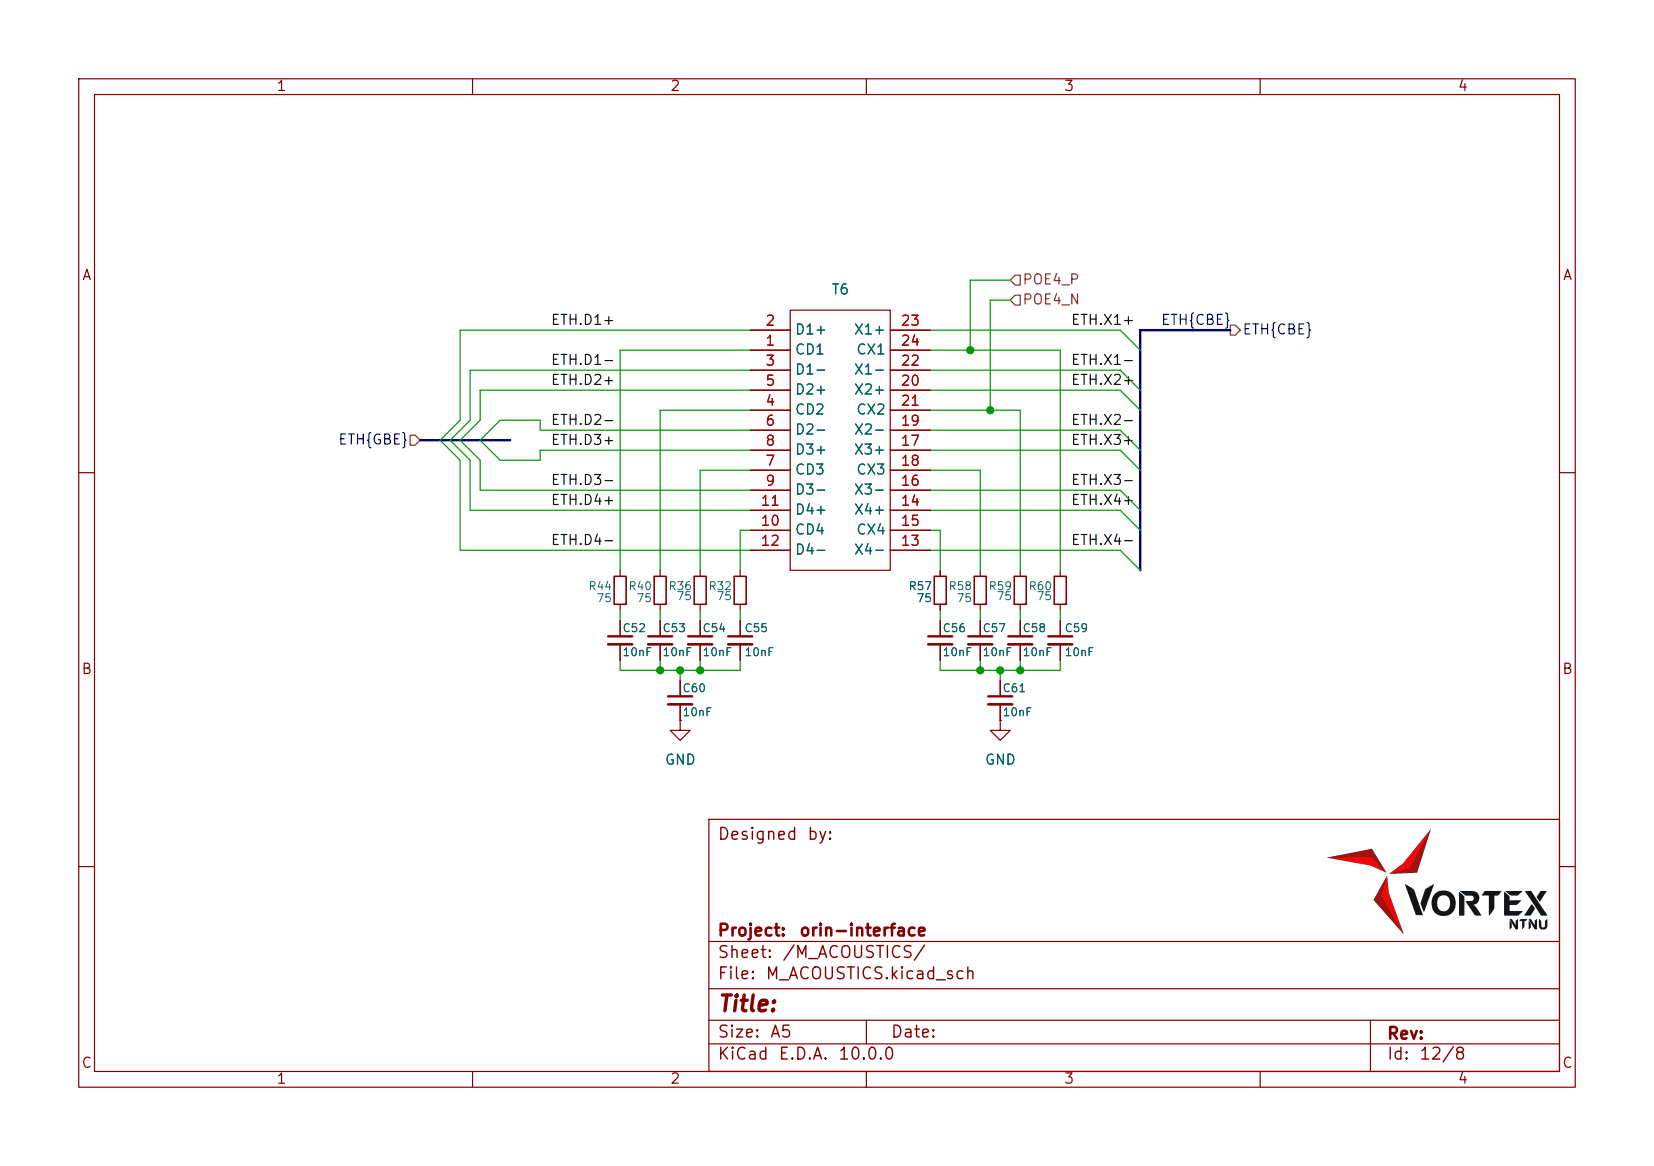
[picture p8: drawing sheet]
(kicad_sch
 (version 20260306)
 (generator "eeschema")
 (generator_version "10.0")
 (paper "A5")
 (lib_symbols
  (symbol "749022310:749022310" (exclude_from_sim no) (in_bom yes) (on_board yes)
   (in_pos_files yes)
   (duplicate_pin_numbers_are_jumpers no)
   (property "Reference" "T" (at 0 5.08 0) (show_name no) (do_not_autoplace no) (effects (font (size 1.27 1.27))))
   (property "Value" "749022310" (at 12.7 22.86 0) (show_name no) (do_not_autoplace no) (hide yes) (effects (font (size 1.27 1.27)) (justify left)))
   (property "Footprint" "Transformer_SMD_Wurth:T_Wurth_WE-LANAQ_749022310" (at 12.7 20.32 0) (show_name no) (do_not_autoplace no) (hide yes) (effects (font (size 1.27 1.27)) (justify left)))
   (property "Datasheet" "https://www.we-online.com/catalog/datasheet/749022310.pdf?ki" (at 12.7 17.78 0) (show_name no) (do_not_autoplace no) (hide yes) (effects (font (size 1.27 1.27)) (justify left)))
   (property "Description" "WE-LAN AQ Transformer" (at 0 0 0) (show_name no) (do_not_autoplace no) (hide yes) (effects (font (size 1.27 1.27))))
   (property "Manufacturer" "Wurth Elektronik" (at 12.7 15.24 0) (show_name no) (do_not_autoplace no) (hide yes) (effects (font (size 1.27 1.27)) (justify left)))
   (property "Manufacturer URL" "https://www.we-online.com" (at 12.7 12.7 0) (show_name no) (do_not_autoplace no) (hide yes) (effects (font (size 1.27 1.27)) (justify left)))
   (property "Created Date" "20250826" (at 12.7 10.16 0) (show_name no) (do_not_autoplace no) (hide yes) (effects (font (size 1.27 1.27)) (justify left)))
   (property "Series" "WE-LANAQ" (at 12.7 7.62 0) (show_name no) (do_not_autoplace no) (hide yes) (effects (font (size 1.27 1.27)) (justify left)))
   (property "Part Number" "749022310" (at 12.7 5.08 0) (show_name no) (do_not_autoplace no) (hide yes) (effects (font (size 1.27 1.27)) (justify left)))
   (property "Mounting Technology" "SMT" (at 12.7 2.54 0) (show_name no) (do_not_autoplace no) (hide yes) (effects (font (size 1.27 1.27)) (justify left)))
   (property "Data rate" "1000 Base-T" (at 12.7 0 0) (show_name no) (do_not_autoplace no) (hide yes) (effects (font (size 1.27 1.27)) (justify left)))
   (property "Ports" "1" (at 12.7 -2.54 0) (show_name no) (do_not_autoplace no) (hide yes) (effects (font (size 1.27 1.27)) (justify left)))
   (property "PoE" "PoE+ (up to 720 mA)" (at 12.7 -5.08 0) (show_name no) (do_not_autoplace no) (hide yes) (effects (font (size 1.27 1.27)) (justify left)))
   (property "Improved CMRR" "No" (at 12.7 -7.62 0) (show_name no) (do_not_autoplace no) (hide yes) (effects (font (size 1.27 1.27)) (justify left)))
   (property "Operating Temperature" "-40 °C up to +85 °C" (at 12.7 -10.16 0) (show_name no) (do_not_autoplace no) (hide yes) (effects (font (size 1.27 1.27)) (justify left)))
   (property "VT (V (RMS))" "1500" (at 12.7 -12.7 0) (show_name no) (do_not_autoplace no) (hide yes) (effects (font (size 1.27 1.27)) (justify left)))
   (property "L (uH)" "150" (at 12.7 -15.24 0) (show_name no) (do_not_autoplace no) (hide yes) (effects (font (size 1.27 1.27)) (justify left)))
   (property "sym_type" "LAN_4CHAN_24pin" (at 12.7 -17.78 0) (show_name no) (do_not_autoplace no) (hide yes) (effects (font (size 1.27 1.27)) (justify left)))
   (property "Critical Parameter" "" (at 0 -5.08 0) (show_name no) (do_not_autoplace no) (effects (font (size 1.27 1.27)) (justify left)))
   (symbol "749022310_0_1"
    (rectangle (start -6.35 16.51) (end 6.35 -16.51) (stroke (width 0) (type default)) (fill (type none))))
   (symbol "749022310_1_1"
    (pin passive line (at -11.43 11.43 0) (length 5.08) (name "CD1" (effects (font (size 1.27 1.27)))) (number "1" (effects (font (size 1.27 1.27)))))
    (pin passive line (at -11.43 13.97 0) (length 5.08) (name "D1+" (effects (font (size 1.27 1.27)))) (number "2" (effects (font (size 1.27 1.27)))))
    (pin passive line (at -11.43 8.89 0) (length 5.08) (name "D1-" (effects (font (size 1.27 1.27)))) (number "3" (effects (font (size 1.27 1.27)))))
    (pin passive line (at -11.43 3.81 0) (length 5.08) (name "CD2" (effects (font (size 1.27 1.27)))) (number "4" (effects (font (size 1.27 1.27)))))
    (pin passive line (at -11.43 6.35 0) (length 5.08) (name "D2+" (effects (font (size 1.27 1.27)))) (number "5" (effects (font (size 1.27 1.27)))))
    (pin passive line (at -11.43 1.27 0) (length 5.08) (name "D2-" (effects (font (size 1.27 1.27)))) (number "6" (effects (font (size 1.27 1.27)))))
    (pin passive line (at -11.43 -3.81 0) (length 5.08) (name "CD3" (effects (font (size 1.27 1.27)))) (number "7" (effects (font (size 1.27 1.27)))))
    (pin passive line (at -11.43 -1.27 0) (length 5.08) (name "D3+" (effects (font (size 1.27 1.27)))) (number "8" (effects (font (size 1.27 1.27)))))
    (pin passive line (at -11.43 -6.35 0) (length 5.08) (name "D3-" (effects (font (size 1.27 1.27)))) (number "9" (effects (font (size 1.27 1.27)))))
    (pin passive line (at -11.43 -11.43 0) (length 5.08) (name "CD4" (effects (font (size 1.27 1.27)))) (number "10" (effects (font (size 1.27 1.27)))))
    (pin passive line (at -11.43 -8.89 0) (length 5.08) (name "D4+" (effects (font (size 1.27 1.27)))) (number "11" (effects (font (size 1.27 1.27)))))
    (pin passive line (at -11.43 -13.97 0) (length 5.08) (name "D4-" (effects (font (size 1.27 1.27)))) (number "12" (effects (font (size 1.27 1.27)))))
    (pin passive line (at 11.43 -13.97 180) (length 5.08) (name "X4-" (effects (font (size 1.27 1.27)))) (number "13" (effects (font (size 1.27 1.27)))))
    (pin passive line (at 11.43 -8.89 180) (length 5.08) (name "X4+" (effects (font (size 1.27 1.27)))) (number "14" (effects (font (size 1.27 1.27)))))
    (pin passive line (at 11.43 -11.43 180) (length 5.08) (name "CX4" (effects (font (size 1.27 1.27)))) (number "15" (effects (font (size 1.27 1.27)))))
    (pin passive line (at 11.43 -6.35 180) (length 5.08) (name "X3-" (effects (font (size 1.27 1.27)))) (number "16" (effects (font (size 1.27 1.27)))))
    (pin passive line (at 11.43 -1.27 180) (length 5.08) (name "X3+" (effects (font (size 1.27 1.27)))) (number "17" (effects (font (size 1.27 1.27)))))
    (pin passive line (at 11.43 -3.81 180) (length 5.08) (name "CX3" (effects (font (size 1.27 1.27)))) (number "18" (effects (font (size 1.27 1.27)))))
    (pin passive line (at 11.43 1.27 180) (length 5.08) (name "X2-" (effects (font (size 1.27 1.27)))) (number "19" (effects (font (size 1.27 1.27)))))
    (pin passive line (at 11.43 6.35 180) (length 5.08) (name "X2+" (effects (font (size 1.27 1.27)))) (number "20" (effects (font (size 1.27 1.27)))))
    (pin passive line (at 11.43 3.81 180) (length 5.08) (name "CX2" (effects (font (size 1.27 1.27)))) (number "21" (effects (font (size 1.27 1.27)))))
    (pin passive line (at 11.43 8.89 180) (length 5.08) (name "X1-" (effects (font (size 1.27 1.27)))) (number "22" (effects (font (size 1.27 1.27)))))
    (pin passive line (at 11.43 13.97 180) (length 5.08) (name "X1+" (effects (font (size 1.27 1.27)))) (number "23" (effects (font (size 1.27 1.27)))))
    (pin passive line (at 11.43 11.43 180) (length 5.08) (name "CX1" (effects (font (size 1.27 1.27)))) (number "24" (effects (font (size 1.27 1.27))))))
   (embedded_fonts no))
  (symbol "Device:C_Small"
   (pin_numbers (hide yes))
   (pin_names
    (offset 0.254) (hide yes)) (exclude_from_sim no) (in_bom yes) (on_board yes)
   (in_pos_files yes)
   (duplicate_pin_numbers_are_jumpers no)
   (property "Reference" "C" (at 0.254 1.778 0) (show_name no) (do_not_autoplace no) (effects (font (size 1.27 1.27)) (justify left)))
   (property "Value" "C_Small" (at 0.254 -2.032 0) (show_name no) (do_not_autoplace no) (effects (font (size 1.27 1.27)) (justify left)))
   (property "Footprint" "" (at 0 0 0) (show_name no) (do_not_autoplace no) (hide yes) (effects (font (size 1.27 1.27))))
   (property "Datasheet" "" (at 0 0 0) (show_name no) (do_not_autoplace no) (hide yes) (effects (font (size 1.27 1.27))))
   (property "Description" "Unpolarized capacitor, small symbol" (at 0 0 0) (show_name no) (do_not_autoplace no) (hide yes) (effects (font (size 1.27 1.27))))
   (symbol "C_Small_0_1"
    (polyline (pts (xy -1.524 0.508) (xy 1.524 0.508)) (stroke (width 0.3048) (type default)) (fill (type none)))
    (polyline (pts (xy -1.524 -0.508) (xy 1.524 -0.508)) (stroke (width 0.3302) (type default)) (fill (type none))))
   (symbol "C_Small_1_1"
    (pin passive line (at 0 2.54 270) (length 2.032) (name "" (effects (font (size 1.27 1.27)))) (number "1" (effects (font (size 1.27 1.27)))))
    (pin passive line (at 0 -2.54 90) (length 2.032) (name "" (effects (font (size 1.27 1.27)))) (number "2" (effects (font (size 1.27 1.27))))))
   (embedded_fonts no))
  (symbol "Device:R_Small"
   (pin_numbers (hide yes))
   (pin_names
    (offset 0.254) (hide yes)) (exclude_from_sim no) (in_bom yes) (on_board yes)
   (in_pos_files yes)
   (duplicate_pin_numbers_are_jumpers no)
   (property "Reference" "R" (at 0 0 90) (show_name no) (do_not_autoplace no) (effects (font (size 1.016 1.016))))
   (property "Value" "R_Small" (at 1.778 0 90) (show_name no) (do_not_autoplace no) (effects (font (size 1.27 1.27))))
   (property "Footprint" "" (at 0 0 0) (show_name no) (do_not_autoplace no) (hide yes) (effects (font (size 1.27 1.27))))
   (property "Datasheet" "" (at 0 0 0) (show_name no) (do_not_autoplace no) (hide yes) (effects (font (size 1.27 1.27))))
   (property "Description" "Resistor, small symbol" (at 0 0 0) (show_name no) (do_not_autoplace no) (hide yes) (effects (font (size 1.27 1.27))))
   (symbol "R_Small_0_1"
    (rectangle (start -0.762 1.778) (end 0.762 -1.778) (stroke (width 0.2032) (type default)) (fill (type none))))
   (symbol "R_Small_1_1"
    (pin passive line (at 0 2.54 270) (length 0.762) (name "" (effects (font (size 1.27 1.27)))) (number "1" (effects (font (size 1.27 1.27)))))
    (pin passive line (at 0 -2.54 90) (length 0.762) (name "" (effects (font (size 1.27 1.27)))) (number "2" (effects (font (size 1.27 1.27))))))
   (embedded_fonts no))
  (symbol "power:GND"
   (power global)
   (pin_numbers (hide yes))
   (pin_names
    (offset 0) (hide yes)) (exclude_from_sim no) (in_bom yes) (on_board yes)
   (in_pos_files yes)
   (duplicate_pin_numbers_are_jumpers no)
   (property "Reference" "#PWR" (at 0 -6.35 0) (show_name no) (do_not_autoplace no) (hide yes) (effects (font (size 1.27 1.27))))
   (property "Value" "GND" (at 0 -3.81 0) (show_name no) (do_not_autoplace no) (effects (font (size 1.27 1.27))))
   (property "Footprint" "" (at 0 0 0) (show_name no) (do_not_autoplace no) (hide yes) (effects (font (size 1.27 1.27))))
   (property "Datasheet" "" (at 0 0 0) (show_name no) (do_not_autoplace no) (hide yes) (effects (font (size 1.27 1.27))))
   (property "Description" "Power symbol creates a global label with name \"GND\" , ground" (at 0 0 0) (show_name no) (do_not_autoplace no) (hide yes) (effects (font (size 1.27 1.27))))
   (symbol "GND_0_1"
    (polyline (pts (xy 0 0) (xy 0 -1.27) (xy 1.27 -1.27) (xy 0 -2.54) (xy -1.27 -1.27) (xy 0 -1.27)) (stroke (width 0) (type default)) (fill (type none))))
   (symbol "GND_1_1"
    (pin power_in line (at 0 0 270) (length 0) (name "" (effects (font (size 1.27 1.27)))) (number "1" (effects (font (size 1.27 1.27))))))
   (embedded_fonts no)))
 (junction
  (at 127 85.09)
  (diameter 0)
  (color 0 0 0 0))
 (junction
  (at 88.9 85.09)
  (diameter 0)
  (color 0 0 0 0))
 (junction
  (at 83.82 85.09)
  (diameter 0)
  (color 0 0 0 0))
 (junction
  (at 86.36 85.09)
  (diameter 0)
  (color 0 0 0 0))
 (junction
  (at 123.19 44.45)
  (diameter 0)
  (color 0 0 0 0))
 (junction
  (at 125.73 52.07)
  (diameter 0)
  (color 0 0 0 0))
 (junction
  (at 124.46 85.09)
  (diameter 0)
  (color 0 0 0 0))
 (junction
  (at 129.54 85.09)
  (diameter 0)
  (color 0 0 0 0))
 (bus_entry
  (at 57.15 55.88)
  (size 2.54 -2.54)
  (stroke (width 0) (type default)))
 (bus_entry
  (at 142.24 69.85)
  (size 2.54 2.54)
  (stroke (width 0) (type default)))
 (bus_entry
  (at 60.96 55.88)
  (size 2.54 -2.54)
  (stroke (width 0) (type default)))
 (bus_entry
  (at 142.24 41.91)
  (size 2.54 2.54)
  (stroke (width 0) (type default)))
 (bus_entry
  (at 142.24 62.23)
  (size 2.54 2.54)
  (stroke (width 0) (type default)))
 (bus_entry
  (at 55.88 55.88)
  (size 2.54 2.54)
  (stroke (width 0) (type default)))
 (bus_entry
  (at 142.24 54.61)
  (size 2.54 2.54)
  (stroke (width 0) (type default)))
 (bus_entry
  (at 142.24 64.77)
  (size 2.54 2.54)
  (stroke (width 0) (type default)))
 (bus_entry
  (at 55.88 55.88)
  (size 2.54 -2.54)
  (stroke (width 0) (type default)))
 (bus_entry
  (at 60.96 55.88)
  (size 2.54 2.54)
  (stroke (width 0) (type default)))
 (bus_entry
  (at 142.24 57.15)
  (size 2.54 2.54)
  (stroke (width 0) (type default)))
 (bus_entry
  (at 58.42 55.88)
  (size 2.54 -2.54)
  (stroke (width 0) (type default)))
 (bus_entry
  (at 57.15 55.88)
  (size 2.54 2.54)
  (stroke (width 0) (type default)))
 (bus_entry
  (at 142.24 46.99)
  (size 2.54 2.54)
  (stroke (width 0) (type default)))
 (bus_entry
  (at 142.24 49.53)
  (size 2.54 2.54)
  (stroke (width 0) (type default)))
 (bus_entry
  (at 58.42 55.88)
  (size 2.54 2.54)
  (stroke (width 0) (type default)))
 (wire
  (pts (xy 68.58 57.15) (xy 95.25 57.15))
  (stroke (width 0) (type default)))
 (wire
  (pts (xy 78.74 78.74) (xy 78.74 77.47))
  (stroke (width 0) (type default)))
 (wire
  (pts (xy 124.46 59.69) (xy 124.46 72.39))
  (stroke (width 0) (type default)))
 (wire
  (pts (xy 58.42 41.91) (xy 58.42 53.34))
  (stroke (width 0) (type default)))
 (wire
  (pts (xy 119.38 78.74) (xy 119.38 77.47))
  (stroke (width 0) (type default)))
 (wire
  (pts (xy 129.54 85.09) (xy 129.54 83.82))
  (stroke (width 0) (type default)))
 (wire
  (pts (xy 118.11 52.07) (xy 125.73 52.07))
  (stroke (width 0) (type default)))
 (wire
  (pts (xy 118.11 49.53) (xy 142.24 49.53))
  (stroke (width 0) (type default)))
 (wire
  (pts (xy 88.9 78.74) (xy 88.9 77.47))
  (stroke (width 0) (type default)))
 (wire
  (pts (xy 124.46 85.09) (xy 124.46 83.82))
  (stroke (width 0) (type default)))
 (wire
  (pts (xy 59.69 46.99) (xy 59.69 53.34))
  (stroke (width 0) (type default)))
 (wire
  (pts (xy 118.11 41.91) (xy 142.24 41.91))
  (stroke (width 0) (type default)))
 (wire
  (pts (xy 95.25 44.45) (xy 78.74 44.45))
  (stroke (width 0) (type default)))
 (wire
  (pts (xy 83.82 52.07) (xy 83.82 72.39))
  (stroke (width 0) (type default)))
 (wire
  (pts (xy 134.62 85.09) (xy 134.62 83.82))
  (stroke (width 0) (type default)))
 (wire
  (pts (xy 83.82 85.09) (xy 83.82 83.82))
  (stroke (width 0) (type default)))
 (wire
  (pts (xy 60.96 49.53) (xy 95.25 49.53))
  (stroke (width 0) (type default)))
 (wire
  (pts (xy 58.42 69.85) (xy 95.25 69.85))
  (stroke (width 0) (type default)))
 (wire
  (pts (xy 123.19 44.45) (xy 134.62 44.45))
  (stroke (width 0) (type default)))
 (wire
  (pts (xy 95.25 59.69) (xy 88.9 59.69))
  (stroke (width 0) (type default)))
 (wire
  (pts (xy 68.58 54.61) (xy 95.25 54.61))
  (stroke (width 0) (type default)))
 (wire
  (pts (xy 128.27 35.56) (xy 123.19 35.56))
  (stroke (width 0) (type default)))
 (bus
  (pts (xy 53.34 55.88) (xy 64.77 55.88))
  (stroke (width 0) (type default)))
 (wire
  (pts (xy 88.9 59.69) (xy 88.9 72.39))
  (stroke (width 0) (type default)))
 (wire
  (pts (xy 118.11 67.31) (xy 119.38 67.31))
  (stroke (width 0) (type default)))
 (wire
  (pts (xy 58.42 41.91) (xy 95.25 41.91))
  (stroke (width 0) (type default)))
 (wire
  (pts (xy 93.98 67.31) (xy 95.25 67.31))
  (stroke (width 0) (type default)))
 (wire
  (pts (xy 58.42 58.42) (xy 58.42 69.85))
  (stroke (width 0) (type default)))
 (wire
  (pts (xy 118.11 44.45) (xy 123.19 44.45))
  (stroke (width 0) (type default)))
 (wire
  (pts (xy 93.98 78.74) (xy 93.98 77.47))
  (stroke (width 0) (type default)))
 (wire
  (pts (xy 124.46 85.09) (xy 127 85.09))
  (stroke (width 0) (type default)))
 (wire
  (pts (xy 68.58 57.15) (xy 68.58 58.42))
  (stroke (width 0) (type default)))
 (wire
  (pts (xy 68.58 58.42) (xy 63.5 58.42))
  (stroke (width 0) (type default)))
 (wire
  (pts (xy 59.69 46.99) (xy 95.25 46.99))
  (stroke (width 0) (type default)))
 (wire
  (pts (xy 129.54 78.74) (xy 129.54 77.47))
  (stroke (width 0) (type default)))
 (wire
  (pts (xy 68.58 54.61) (xy 68.58 53.34))
  (stroke (width 0) (type default)))
 (wire
  (pts (xy 118.11 62.23) (xy 142.24 62.23))
  (stroke (width 0) (type default)))
 (wire
  (pts (xy 129.54 85.09) (xy 134.62 85.09))
  (stroke (width 0) (type default)))
 (wire
  (pts (xy 118.11 46.99) (xy 142.24 46.99))
  (stroke (width 0) (type default)))
 (wire
  (pts (xy 83.82 78.74) (xy 83.82 77.47))
  (stroke (width 0) (type default)))
 (wire
  (pts (xy 60.96 53.34) (xy 60.96 49.53))
  (stroke (width 0) (type default)))
 (wire
  (pts (xy 78.74 85.09) (xy 78.74 83.82))
  (stroke (width 0) (type default)))
 (wire
  (pts (xy 60.96 62.23) (xy 95.25 62.23))
  (stroke (width 0) (type default)))
 (wire
  (pts (xy 125.73 38.1) (xy 125.73 52.07))
  (stroke (width 0) (type default)))
 (wire
  (pts (xy 83.82 85.09) (xy 86.36 85.09))
  (stroke (width 0) (type default)))
 (wire
  (pts (xy 78.74 44.45) (xy 78.74 72.39))
  (stroke (width 0) (type default)))
 (wire
  (pts (xy 127 86.36) (xy 127 85.09))
  (stroke (width 0) (type default)))
 (wire
  (pts (xy 95.25 52.07) (xy 83.82 52.07))
  (stroke (width 0) (type default)))
 (wire
  (pts (xy 78.74 85.09) (xy 83.82 85.09))
  (stroke (width 0) (type default)))
 (wire
  (pts (xy 128.27 38.1) (xy 125.73 38.1))
  (stroke (width 0) (type default)))
 (wire
  (pts (xy 127 85.09) (xy 129.54 85.09))
  (stroke (width 0) (type default)))
 (wire
  (pts (xy 125.73 52.07) (xy 129.54 52.07))
  (stroke (width 0) (type default)))
 (wire
  (pts (xy 134.62 44.45) (xy 134.62 72.39))
  (stroke (width 0) (type default)))
 (wire
  (pts (xy 123.19 35.56) (xy 123.19 44.45))
  (stroke (width 0) (type default)))
 (wire
  (pts (xy 129.54 52.07) (xy 129.54 72.39))
  (stroke (width 0) (type default)))
 (wire
  (pts (xy 118.11 57.15) (xy 142.24 57.15))
  (stroke (width 0) (type default)))
 (wire
  (pts (xy 118.11 69.85) (xy 142.24 69.85))
  (stroke (width 0) (type default)))
 (wire
  (pts (xy 118.11 64.77) (xy 142.24 64.77))
  (stroke (width 0) (type default)))
 (wire
  (pts (xy 88.9 85.09) (xy 88.9 83.82))
  (stroke (width 0) (type default)))
 (wire
  (pts (xy 86.36 86.36) (xy 86.36 85.09))
  (stroke (width 0) (type default)))
 (wire
  (pts (xy 93.98 85.09) (xy 93.98 83.82))
  (stroke (width 0) (type default)))
 (wire
  (pts (xy 68.58 53.34) (xy 63.5 53.34))
  (stroke (width 0) (type default)))
 (wire
  (pts (xy 59.69 58.42) (xy 59.69 64.77))
  (stroke (width 0) (type default)))
 (wire
  (pts (xy 59.69 64.77) (xy 95.25 64.77))
  (stroke (width 0) (type default)))
 (wire
  (pts (xy 119.38 67.31) (xy 119.38 72.39))
  (stroke (width 0) (type default)))
 (wire
  (pts (xy 119.38 85.09) (xy 124.46 85.09))
  (stroke (width 0) (type default)))
 (bus
  (pts (xy 144.78 41.91) (xy 156.21 41.91))
  (stroke (width 0) (type default)))
 (wire
  (pts (xy 118.11 54.61) (xy 142.24 54.61))
  (stroke (width 0) (type default)))
 (wire
  (pts (xy 60.96 58.42) (xy 60.96 62.23))
  (stroke (width 0) (type default)))
 (wire
  (pts (xy 88.9 85.09) (xy 93.98 85.09))
  (stroke (width 0) (type default)))
 (wire
  (pts (xy 124.46 78.74) (xy 124.46 77.47))
  (stroke (width 0) (type default)))
 (wire
  (pts (xy 86.36 85.09) (xy 88.9 85.09))
  (stroke (width 0) (type default)))
 (wire
  (pts (xy 118.11 59.69) (xy 124.46 59.69))
  (stroke (width 0) (type default)))
 (wire
  (pts (xy 119.38 85.09) (xy 119.38 83.82))
  (stroke (width 0) (type default)))
 (wire
  (pts (xy 134.62 78.74) (xy 134.62 77.47))
  (stroke (width 0) (type default)))
 (bus
  (pts (xy 144.78 72.39) (xy 144.78 41.91))
  (stroke (width 0) (type default)))
 (wire
  (pts (xy 93.98 67.31) (xy 93.98 72.39))
  (stroke (width 0) (type default)))
 (label "ETH.X1+"
  (at 135.89 41.91 0)
  (effects (font (size 1.27 1.27)) (justify left bottom)))
 (label "ETH.D2-"
  (at 69.85 54.61 0)
  (effects (font (size 1.27 1.27)) (justify left bottom)))
 (label "ETH.D3-"
  (at 69.85 62.23 0)
  (effects (font (size 1.27 1.27)) (justify left bottom)))
 (label "ETH.D3+"
  (at 69.85 57.15 0)
  (effects (font (size 1.27 1.27)) (justify left bottom)))
 (label "ETH.D2+"
  (at 69.85 49.53 0)
  (effects (font (size 1.27 1.27)) (justify left bottom)))
 (label "ETH.X2-"
  (at 135.89 54.61 0)
  (effects (font (size 1.27 1.27)) (justify left bottom)))
 (label "ETH.D4-"
  (at 69.85 69.85 0)
  (effects (font (size 1.27 1.27)) (justify left bottom)))
 (label "ETH.X4+"
  (at 135.89 64.77 0)
  (effects (font (size 1.27 1.27)) (justify left bottom)))
 (label "ETH.X2+"
  (at 135.89 49.53 0)
  (effects (font (size 1.27 1.27)) (justify left bottom)))
 (label "ETH.X3-"
  (at 135.89 62.23 0)
  (effects (font (size 1.27 1.27)) (justify left bottom)))
 (label "ETH.X3+"
  (at 135.89 57.15 0)
  (effects (font (size 1.27 1.27)) (justify left bottom)))
 (label "ETH.X4-"
  (at 135.89 69.85 0)
  (effects (font (size 1.27 1.27)) (justify left bottom)))
 (label "ETH{CBE}"
  (at 147.32 41.91 0)
  (effects (font (size 1.27 1.27)) (justify left bottom)))
 (label "ETH.D1+"
  (at 69.85 41.91 0)
  (effects (font (size 1.27 1.27)) (justify left bottom)))
 (label "ETH.D4+"
  (at 69.85 64.77 0)
  (effects (font (size 1.27 1.27)) (justify left bottom)))
 (label "ETH.X1-"
  (at 135.89 46.99 0)
  (effects (font (size 1.27 1.27)) (justify left bottom)))
 (label "ETH.D1-"
  (at 69.85 46.99 0)
  (effects (font (size 1.27 1.27)) (justify left bottom)))
 (hierarchical_label "POE4_N"
  (shape input)
  (at 128.27 38.1 0)
  (effects (font (size 1.27 1.27)) (justify left)))
 (hierarchical_label "ETH{GBE}"
  (shape input)
  (at 53.34 55.88 180)
  (effects (font (size 1.27 1.27)) (justify right)))
 (hierarchical_label "POE4_P"
  (shape input)
  (at 128.27 35.56 0)
  (effects (font (size 1.27 1.27)) (justify left)))
 (hierarchical_label "ETH{CBE}"
  (shape output)
  (at 156.21 41.91 0)
  (effects (font (size 1.27 1.27)) (justify left)))
 (symbol
  (lib_id "Device:R_Small")
  (at 119.38 74.93 0)
  (unit 1)
  (body_style 1)
  (exclude_from_sim no)
  (in_bom yes)
  (on_board yes)
  (in_pos_files yes)
  (dnp no)
  (property "Reference" "R57" (at 115.316 74.422 0) (show_name no) (do_not_autoplace no) (effects (font (size 1.016 1.016)) (justify left)))
  (property "Value" "75" (at 116.332 75.946 0) (show_name no) (do_not_autoplace no) (effects (font (size 1.016 1.016)) (justify left)))
  (property "Footprint" "Resistor_SMD:R_0603_1608Metric_Pad0.98x0.95mm_HandSolder" (at 119.38 74.93 0) (hide yes) (show_name no) (do_not_autoplace no) (effects (font (size 1.27 1.27))))
  (property "Datasheet" "" (at 119.38 74.93 0) (hide yes) (show_name no) (do_not_autoplace no) (effects (font (size 1.27 1.27))))
  (property "Description" "Resistor, small symbol" (at 119.38 74.93 0) (hide yes) (show_name no) (do_not_autoplace no) (effects (font (size 1.27 1.27))))
  (pin "1")
  (pin "2"))
 (symbol
  (lib_id "power:GND")
  (at 86.36 91.44 0)
  (unit 1)
  (body_style 1)
  (exclude_from_sim no)
  (in_bom yes)
  (on_board yes)
  (in_pos_files yes)
  (dnp no)
  (fields_autoplaced yes)
  (property "Reference" "#PWR038" (at 86.36 97.79 0) (hide yes) (show_name no) (do_not_autoplace no) (effects (font (size 1.27 1.27))))
  (property "Value" "GND" (at 86.36 96.52 0) (show_name no) (do_not_autoplace no) (effects (font (size 1.27 1.27))))
  (property "Footprint" "" (at 86.36 91.44 0) (hide yes) (show_name no) (do_not_autoplace no) (effects (font (size 1.27 1.27))))
  (property "Datasheet" "" (at 86.36 91.44 0) (hide yes) (show_name no) (do_not_autoplace no) (effects (font (size 1.27 1.27))))
  (property "Description" "Power symbol creates a global label with name \"GND\" , ground" (at 86.36 91.44 0) (hide yes) (show_name no) (do_not_autoplace no) (effects (font (size 1.27 1.27))))
  (pin "1"))
 (symbol
  (lib_id "Device:C_Small")
  (at 83.82 81.28 0)
  (unit 1)
  (body_style 1)
  (exclude_from_sim no)
  (in_bom yes)
  (on_board yes)
  (in_pos_files yes)
  (dnp no)
  (property "Reference" "C53" (at 84.074 79.756 0) (show_name no) (do_not_autoplace no) (effects (font (size 1.016 1.016)) (justify left)))
  (property "Value" "10nF" (at 84.074 82.804 0) (show_name no) (do_not_autoplace no) (effects (font (size 1.016 1.016)) (justify left)))
  (property "Footprint" "Capacitor_SMD:C_0603_1608Metric_Pad1.08x0.95mm_HandSolder" (at 83.82 81.28 0) (hide yes) (show_name no) (do_not_autoplace no) (effects (font (size 1.27 1.27))))
  (property "Datasheet" "" (at 83.82 81.28 0) (hide yes) (show_name no) (do_not_autoplace no) (effects (font (size 1.27 1.27))))
  (property "Description" "Unpolarized capacitor, small symbol" (at 83.82 81.28 0) (hide yes) (show_name no) (do_not_autoplace no) (effects (font (size 1.27 1.27))))
  (pin "2")
  (pin "1"))
 (symbol
  (lib_id "Device:C_Small")
  (at 86.36 88.9 0)
  (unit 1)
  (body_style 1)
  (exclude_from_sim no)
  (in_bom yes)
  (on_board yes)
  (in_pos_files yes)
  (dnp no)
  (property "Reference" "C60" (at 86.614 87.376 0) (show_name no) (do_not_autoplace no) (effects (font (size 1.016 1.016)) (justify left)))
  (property "Value" "10nF" (at 86.614 90.424 0) (show_name no) (do_not_autoplace no) (effects (font (size 1.016 1.016)) (justify left)))
  (property "Footprint" "Capacitor_SMD:C_0603_1608Metric_Pad1.08x0.95mm_HandSolder" (at 86.36 88.9 0) (hide yes) (show_name no) (do_not_autoplace no) (effects (font (size 1.27 1.27))))
  (property "Datasheet" "" (at 86.36 88.9 0) (hide yes) (show_name no) (do_not_autoplace no) (effects (font (size 1.27 1.27))))
  (property "Description" "Unpolarized capacitor, small symbol" (at 86.36 88.9 0) (hide yes) (show_name no) (do_not_autoplace no) (effects (font (size 1.27 1.27))))
  (pin "2")
  (pin "1"))
 (symbol
  (lib_id "Device:R_Small")
  (at 88.9 74.93 0)
  (unit 1)
  (body_style 1)
  (exclude_from_sim no)
  (in_bom yes)
  (on_board yes)
  (in_pos_files yes)
  (dnp no)
  (property "Reference" "R36" (at 84.836 74.422 0) (show_name no) (do_not_autoplace no) (effects (font (size 1.016 1.016)) (justify left)))
  (property "Value" "75" (at 85.852 75.692 0) (show_name no) (do_not_autoplace no) (effects (font (size 1.016 1.016)) (justify left)))
  (property "Footprint" "Resistor_SMD:R_0603_1608Metric_Pad0.98x0.95mm_HandSolder" (at 88.9 74.93 0) (hide yes) (show_name no) (do_not_autoplace no) (effects (font (size 1.27 1.27))))
  (property "Datasheet" "" (at 88.9 74.93 0) (hide yes) (show_name no) (do_not_autoplace no) (effects (font (size 1.27 1.27))))
  (property "Description" "Resistor, small symbol" (at 88.9 74.93 0) (hide yes) (show_name no) (do_not_autoplace no) (effects (font (size 1.27 1.27))))
  (pin "1")
  (pin "2"))
 (symbol
  (lib_id "Device:R_Small")
  (at 124.46 74.93 0)
  (unit 1)
  (body_style 1)
  (exclude_from_sim no)
  (in_bom yes)
  (on_board yes)
  (in_pos_files yes)
  (dnp no)
  (property "Reference" "R58" (at 120.396 74.422 0) (show_name no) (do_not_autoplace no) (effects (font (size 1.016 1.016)) (justify left)))
  (property "Value" "75" (at 121.412 75.946 0) (show_name no) (do_not_autoplace no) (effects (font (size 1.016 1.016)) (justify left)))
  (property "Footprint" "Resistor_SMD:R_0603_1608Metric_Pad0.98x0.95mm_HandSolder" (at 124.46 74.93 0) (hide yes) (show_name no) (do_not_autoplace no) (effects (font (size 1.27 1.27))))
  (property "Datasheet" "" (at 124.46 74.93 0) (hide yes) (show_name no) (do_not_autoplace no) (effects (font (size 1.27 1.27))))
  (property "Description" "Resistor, small symbol" (at 124.46 74.93 0) (hide yes) (show_name no) (do_not_autoplace no) (effects (font (size 1.27 1.27))))
  (pin "1")
  (pin "2"))
 (symbol
  (lib_id "Device:R_Small")
  (at 93.98 74.93 0)
  (unit 1)
  (body_style 1)
  (exclude_from_sim no)
  (in_bom yes)
  (on_board yes)
  (in_pos_files yes)
  (dnp no)
  (property "Reference" "R32" (at 89.916 74.422 0) (show_name no) (do_not_autoplace no) (effects (font (size 1.016 1.016)) (justify left)))
  (property "Value" "75" (at 90.932 75.692 0) (show_name no) (do_not_autoplace no) (effects (font (size 1.016 1.016)) (justify left)))
  (property "Footprint" "Resistor_SMD:R_0603_1608Metric_Pad0.98x0.95mm_HandSolder" (at 93.98 74.93 0) (hide yes) (show_name no) (do_not_autoplace no) (effects (font (size 1.27 1.27))))
  (property "Datasheet" "" (at 93.98 74.93 0) (hide yes) (show_name no) (do_not_autoplace no) (effects (font (size 1.27 1.27))))
  (property "Description" "Resistor, small symbol" (at 93.98 74.93 0) (hide yes) (show_name no) (do_not_autoplace no) (effects (font (size 1.27 1.27))))
  (pin "1")
  (pin "2"))
 (symbol
  (lib_id "Device:C_Small")
  (at 119.38 81.28 0)
  (unit 1)
  (body_style 1)
  (exclude_from_sim no)
  (in_bom yes)
  (on_board yes)
  (in_pos_files yes)
  (dnp no)
  (property "Reference" "C56" (at 119.634 79.756 0) (show_name no) (do_not_autoplace no) (effects (font (size 1.016 1.016)) (justify left)))
  (property "Value" "10nF" (at 119.634 82.804 0) (show_name no) (do_not_autoplace no) (effects (font (size 1.016 1.016)) (justify left)))
  (property "Footprint" "Capacitor_SMD:C_0603_1608Metric_Pad1.08x0.95mm_HandSolder" (at 119.38 81.28 0) (hide yes) (show_name no) (do_not_autoplace no) (effects (font (size 1.27 1.27))))
  (property "Datasheet" "" (at 119.38 81.28 0) (hide yes) (show_name no) (do_not_autoplace no) (effects (font (size 1.27 1.27))))
  (property "Description" "Unpolarized capacitor, small symbol" (at 119.38 81.28 0) (hide yes) (show_name no) (do_not_autoplace no) (effects (font (size 1.27 1.27))))
  (pin "2")
  (pin "1"))
 (symbol
  (lib_id "Device:R_Small")
  (at 78.74 74.93 0)
  (unit 1)
  (body_style 1)
  (exclude_from_sim no)
  (in_bom yes)
  (on_board yes)
  (in_pos_files yes)
  (dnp no)
  (property "Reference" "R44" (at 74.676 74.422 0) (show_name no) (do_not_autoplace no) (effects (font (size 1.016 1.016)) (justify left)))
  (property "Value" "75" (at 75.692 75.946 0) (show_name no) (do_not_autoplace no) (effects (font (size 1.016 1.016)) (justify left)))
  (property "Footprint" "Resistor_SMD:R_0603_1608Metric_Pad0.98x0.95mm_HandSolder" (at 78.74 74.93 0) (hide yes) (show_name no) (do_not_autoplace no) (effects (font (size 1.27 1.27))))
  (property "Datasheet" "" (at 78.74 74.93 0) (hide yes) (show_name no) (do_not_autoplace no) (effects (font (size 1.27 1.27))))
  (property "Description" "Resistor, small symbol" (at 78.74 74.93 0) (hide yes) (show_name no) (do_not_autoplace no) (effects (font (size 1.27 1.27))))
  (pin "1")
  (pin "2"))
 (symbol
  (lib_id "Device:C_Small")
  (at 78.74 81.28 0)
  (unit 1)
  (body_style 1)
  (exclude_from_sim no)
  (in_bom yes)
  (on_board yes)
  (in_pos_files yes)
  (dnp no)
  (property "Reference" "C52" (at 78.994 79.756 0) (show_name no) (do_not_autoplace no) (effects (font (size 1.016 1.016)) (justify left)))
  (property "Value" "10nF" (at 78.994 82.804 0) (show_name no) (do_not_autoplace no) (effects (font (size 1.016 1.016)) (justify left)))
  (property "Footprint" "Capacitor_SMD:C_0603_1608Metric_Pad1.08x0.95mm_HandSolder" (at 78.74 81.28 0) (hide yes) (show_name no) (do_not_autoplace no) (effects (font (size 1.27 1.27))))
  (property "Datasheet" "" (at 78.74 81.28 0) (hide yes) (show_name no) (do_not_autoplace no) (effects (font (size 1.27 1.27))))
  (property "Description" "Unpolarized capacitor, small symbol" (at 78.74 81.28 0) (hide yes) (show_name no) (do_not_autoplace no) (effects (font (size 1.27 1.27))))
  (pin "2")
  (pin "1"))
 (symbol
  (lib_id "Device:R_Small")
  (at 129.54 74.93 0)
  (unit 1)
  (body_style 1)
  (exclude_from_sim no)
  (in_bom yes)
  (on_board yes)
  (in_pos_files yes)
  (dnp no)
  (property "Reference" "R59" (at 125.476 74.422 0) (show_name no) (do_not_autoplace no) (effects (font (size 1.016 1.016)) (justify left)))
  (property "Value" "75" (at 126.492 75.692 0) (show_name no) (do_not_autoplace no) (effects (font (size 1.016 1.016)) (justify left)))
  (property "Footprint" "Resistor_SMD:R_0603_1608Metric_Pad0.98x0.95mm_HandSolder" (at 129.54 74.93 0) (hide yes) (show_name no) (do_not_autoplace no) (effects (font (size 1.27 1.27))))
  (property "Datasheet" "" (at 129.54 74.93 0) (hide yes) (show_name no) (do_not_autoplace no) (effects (font (size 1.27 1.27))))
  (property "Description" "Resistor, small symbol" (at 129.54 74.93 0) (hide yes) (show_name no) (do_not_autoplace no) (effects (font (size 1.27 1.27))))
  (pin "1")
  (pin "2"))
 (symbol
  (lib_id "Device:C_Small")
  (at 88.9 81.28 0)
  (unit 1)
  (body_style 1)
  (exclude_from_sim no)
  (in_bom yes)
  (on_board yes)
  (in_pos_files yes)
  (dnp no)
  (property "Reference" "C54" (at 89.154 79.756 0) (show_name no) (do_not_autoplace no) (effects (font (size 1.016 1.016)) (justify left)))
  (property "Value" "10nF" (at 89.154 82.804 0) (show_name no) (do_not_autoplace no) (effects (font (size 1.016 1.016)) (justify left)))
  (property "Footprint" "Capacitor_SMD:C_0603_1608Metric_Pad1.08x0.95mm_HandSolder" (at 88.9 81.28 0) (hide yes) (show_name no) (do_not_autoplace no) (effects (font (size 1.27 1.27))))
  (property "Datasheet" "" (at 88.9 81.28 0) (hide yes) (show_name no) (do_not_autoplace no) (effects (font (size 1.27 1.27))))
  (property "Description" "Unpolarized capacitor, small symbol" (at 88.9 81.28 0) (hide yes) (show_name no) (do_not_autoplace no) (effects (font (size 1.27 1.27))))
  (pin "2")
  (pin "1"))
 (symbol
  (lib_id "power:GND")
  (at 127 91.44 0)
  (unit 1)
  (body_style 1)
  (exclude_from_sim no)
  (in_bom yes)
  (on_board yes)
  (in_pos_files yes)
  (dnp no)
  (fields_autoplaced yes)
  (property "Reference" "#PWR049" (at 127 97.79 0) (hide yes) (show_name no) (do_not_autoplace no) (effects (font (size 1.27 1.27))))
  (property "Value" "GND" (at 127 96.52 0) (show_name no) (do_not_autoplace no) (effects (font (size 1.27 1.27))))
  (property "Footprint" "" (at 127 91.44 0) (hide yes) (show_name no) (do_not_autoplace no) (effects (font (size 1.27 1.27))))
  (property "Datasheet" "" (at 127 91.44 0) (hide yes) (show_name no) (do_not_autoplace no) (effects (font (size 1.27 1.27))))
  (property "Description" "Power symbol creates a global label with name \"GND\" , ground" (at 127 91.44 0) (hide yes) (show_name no) (do_not_autoplace no) (effects (font (size 1.27 1.27))))
  (pin "1"))
 (symbol
  (lib_id "Device:C_Small")
  (at 93.98 81.28 0)
  (unit 1)
  (body_style 1)
  (exclude_from_sim no)
  (in_bom yes)
  (on_board yes)
  (in_pos_files yes)
  (dnp no)
  (property "Reference" "C55" (at 94.488 79.756 0) (show_name no) (do_not_autoplace no) (effects (font (size 1.016 1.016)) (justify left)))
  (property "Value" "10nF" (at 94.488 82.804 0) (show_name no) (do_not_autoplace no) (effects (font (size 1.016 1.016)) (justify left)))
  (property "Footprint" "Capacitor_SMD:C_0603_1608Metric_Pad1.08x0.95mm_HandSolder" (at 93.98 81.28 0) (hide yes) (show_name no) (do_not_autoplace no) (effects (font (size 1.27 1.27))))
  (property "Datasheet" "" (at 93.98 81.28 0) (hide yes) (show_name no) (do_not_autoplace no) (effects (font (size 1.27 1.27))))
  (property "Description" "Unpolarized capacitor, small symbol" (at 93.98 81.28 0) (hide yes) (show_name no) (do_not_autoplace no) (effects (font (size 1.27 1.27))))
  (pin "2")
  (pin "1"))
 (symbol
  (lib_id "Device:C_Small")
  (at 129.54 81.28 0)
  (unit 1)
  (body_style 1)
  (exclude_from_sim no)
  (in_bom yes)
  (on_board yes)
  (in_pos_files yes)
  (dnp no)
  (property "Reference" "C58" (at 129.794 79.756 0) (show_name no) (do_not_autoplace no) (effects (font (size 1.016 1.016)) (justify left)))
  (property "Value" "10nF" (at 129.794 82.804 0) (show_name no) (do_not_autoplace no) (effects (font (size 1.016 1.016)) (justify left)))
  (property "Footprint" "Capacitor_SMD:C_0603_1608Metric_Pad1.08x0.95mm_HandSolder" (at 129.54 81.28 0) (hide yes) (show_name no) (do_not_autoplace no) (effects (font (size 1.27 1.27))))
  (property "Datasheet" "" (at 129.54 81.28 0) (hide yes) (show_name no) (do_not_autoplace no) (effects (font (size 1.27 1.27))))
  (property "Description" "Unpolarized capacitor, small symbol" (at 129.54 81.28 0) (hide yes) (show_name no) (do_not_autoplace no) (effects (font (size 1.27 1.27))))
  (pin "2")
  (pin "1"))
 (symbol
  (lib_id "Device:C_Small")
  (at 124.46 81.28 0)
  (unit 1)
  (body_style 1)
  (exclude_from_sim no)
  (in_bom yes)
  (on_board yes)
  (in_pos_files yes)
  (dnp no)
  (property "Reference" "C57" (at 124.714 79.756 0) (show_name no) (do_not_autoplace no) (effects (font (size 1.016 1.016)) (justify left)))
  (property "Value" "10nF" (at 124.714 82.804 0) (show_name no) (do_not_autoplace no) (effects (font (size 1.016 1.016)) (justify left)))
  (property "Footprint" "Capacitor_SMD:C_0603_1608Metric_Pad1.08x0.95mm_HandSolder" (at 124.46 81.28 0) (hide yes) (show_name no) (do_not_autoplace no) (effects (font (size 1.27 1.27))))
  (property "Datasheet" "" (at 124.46 81.28 0) (hide yes) (show_name no) (do_not_autoplace no) (effects (font (size 1.27 1.27))))
  (property "Description" "Unpolarized capacitor, small symbol" (at 124.46 81.28 0) (hide yes) (show_name no) (do_not_autoplace no) (effects (font (size 1.27 1.27))))
  (pin "2")
  (pin "1"))
 (symbol
  (lib_id "749022310:749022310")
  (at 106.68 55.88 0)
  (unit 1)
  (body_style 1)
  (exclude_from_sim no)
  (in_bom yes)
  (on_board yes)
  (in_pos_files yes)
  (dnp no)
  (fields_autoplaced yes)
  (property "Reference" "T6" (at 106.68 36.83 0) (show_name no) (do_not_autoplace no) (effects (font (size 1.27 1.27))))
  (property "Value" "749022310" (at 119.38 33.02 0) (hide yes) (show_name no) (do_not_autoplace no) (effects (font (size 1.27 1.27)) (justify left)))
  (property "Footprint" "749022310:T_Wurth_WE-LANAQ_749022310" (at 119.38 35.56 0) (hide yes) (show_name no) (do_not_autoplace no) (effects (font (size 1.27 1.27)) (justify left)))
  (property "Datasheet" "https://www.we-online.com/catalog/datasheet/749022310.pdf?ki" (at 119.38 38.1 0) (hide yes) (show_name no) (do_not_autoplace no) (effects (font (size 1.27 1.27)) (justify left)))
  (property "Description" "WE-LAN AQ Transformer" (at 106.68 55.88 0) (hide yes) (show_name no) (do_not_autoplace no) (effects (font (size 1.27 1.27))))
  (property "Manufacturer" "Wurth Elektronik" (at 119.38 40.64 0) (hide yes) (show_name no) (do_not_autoplace no) (effects (font (size 1.27 1.27)) (justify left)))
  (property "Manufacturer URL" "https://www.we-online.com" (at 119.38 43.18 0) (hide yes) (show_name no) (do_not_autoplace no) (effects (font (size 1.27 1.27)) (justify left)))
  (property "Created Date" "20250826" (at 119.38 45.72 0) (hide yes) (show_name no) (do_not_autoplace no) (effects (font (size 1.27 1.27)) (justify left)))
  (property "Series" "WE-LANAQ" (at 119.38 48.26 0) (hide yes) (show_name no) (do_not_autoplace no) (effects (font (size 1.27 1.27)) (justify left)))
  (property "Part Number" "749022310" (at 119.38 50.8 0) (hide yes) (show_name no) (do_not_autoplace no) (effects (font (size 1.27 1.27)) (justify left)))
  (property "Mounting Technology" "SMT" (at 119.38 53.34 0) (hide yes) (show_name no) (do_not_autoplace no) (effects (font (size 1.27 1.27)) (justify left)))
  (property "Data rate" "1000 Base-T" (at 119.38 55.88 0) (hide yes) (show_name no) (do_not_autoplace no) (effects (font (size 1.27 1.27)) (justify left)))
  (property "Ports" "1" (at 119.38 58.42 0) (hide yes) (show_name no) (do_not_autoplace no) (effects (font (size 1.27 1.27)) (justify left)))
  (property "PoE" "PoE+ (up to 720 mA)" (at 119.38 60.96 0) (hide yes) (show_name no) (do_not_autoplace no) (effects (font (size 1.27 1.27)) (justify left)))
  (property "Improved CMRR" "No" (at 119.38 63.5 0) (hide yes) (show_name no) (do_not_autoplace no) (effects (font (size 1.27 1.27)) (justify left)))
  (property "Operating Temperature" "-40 °C up to +85 °C" (at 119.38 66.04 0) (hide yes) (show_name no) (do_not_autoplace no) (effects (font (size 1.27 1.27)) (justify left)))
  (property "VT (V (RMS))" "1500" (at 119.38 68.58 0) (hide yes) (show_name no) (do_not_autoplace no) (effects (font (size 1.27 1.27)) (justify left)))
  (property "L (uH)" "150" (at 119.38 71.12 0) (hide yes) (show_name no) (do_not_autoplace no) (effects (font (size 1.27 1.27)) (justify left)))
  (property "sym_type" "LAN_4CHAN_24pin" (at 119.38 73.66 0) (hide yes) (show_name no) (do_not_autoplace no) (effects (font (size 1.27 1.27)) (justify left)))
  (property "Critical Parameter" "" (at 106.68 60.96 0) (show_name no) (do_not_autoplace no) (effects (font (size 1.27 1.27)) (justify left)))
  (pin "1")
  (pin "2")
  (pin "3")
  (pin "4")
  (pin "6")
  (pin "7")
  (pin "8")
  (pin "9")
  (pin "10")
  (pin "11")
  (pin "5")
  (pin "12")
  (pin "19")
  (pin "13")
  (pin "20")
  (pin "18")
  (pin "17")
  (pin "16")
  (pin "14")
  (pin "15")
  (pin "22")
  (pin "21")
  (pin "23")
  (pin "24"))
 (symbol
  (lib_id "Device:R_Small")
  (at 134.62 74.93 0)
  (unit 1)
  (body_style 1)
  (exclude_from_sim no)
  (in_bom yes)
  (on_board yes)
  (in_pos_files yes)
  (dnp no)
  (property "Reference" "R60" (at 130.556 74.422 0) (show_name no) (do_not_autoplace no) (effects (font (size 1.016 1.016)) (justify left)))
  (property "Value" "75" (at 131.572 75.692 0) (show_name no) (do_not_autoplace no) (effects (font (size 1.016 1.016)) (justify left)))
  (property "Footprint" "Resistor_SMD:R_0603_1608Metric_Pad0.98x0.95mm_HandSolder" (at 134.62 74.93 0) (hide yes) (show_name no) (do_not_autoplace no) (effects (font (size 1.27 1.27))))
  (property "Datasheet" "" (at 134.62 74.93 0) (hide yes) (show_name no) (do_not_autoplace no) (effects (font (size 1.27 1.27))))
  (property "Description" "Resistor, small symbol" (at 134.62 74.93 0) (hide yes) (show_name no) (do_not_autoplace no) (effects (font (size 1.27 1.27))))
  (pin "1")
  (pin "2"))
 (symbol
  (lib_id "Device:C_Small")
  (at 127 88.9 0)
  (unit 1)
  (body_style 1)
  (exclude_from_sim no)
  (in_bom yes)
  (on_board yes)
  (in_pos_files yes)
  (dnp no)
  (property "Reference" "C61" (at 127.254 87.376 0) (show_name no) (do_not_autoplace no) (effects (font (size 1.016 1.016)) (justify left)))
  (property "Value" "10nF" (at 127.254 90.424 0) (show_name no) (do_not_autoplace no) (effects (font (size 1.016 1.016)) (justify left)))
  (property "Footprint" "Capacitor_SMD:C_0603_1608Metric_Pad1.08x0.95mm_HandSolder" (at 127 88.9 0) (hide yes) (show_name no) (do_not_autoplace no) (effects (font (size 1.27 1.27))))
  (property "Datasheet" "" (at 127 88.9 0) (hide yes) (show_name no) (do_not_autoplace no) (effects (font (size 1.27 1.27))))
  (property "Description" "Unpolarized capacitor, small symbol" (at 127 88.9 0) (hide yes) (show_name no) (do_not_autoplace no) (effects (font (size 1.27 1.27))))
  (pin "2")
  (pin "1"))
 (symbol
  (lib_id "Device:R_Small")
  (at 83.82 74.93 0)
  (unit 1)
  (body_style 1)
  (exclude_from_sim no)
  (in_bom yes)
  (on_board yes)
  (in_pos_files yes)
  (dnp no)
  (property "Reference" "R40" (at 79.756 74.422 0) (show_name no) (do_not_autoplace no) (effects (font (size 1.016 1.016)) (justify left)))
  (property "Value" "75" (at 80.772 75.946 0) (show_name no) (do_not_autoplace no) (effects (font (size 1.016 1.016)) (justify left)))
  (property "Footprint" "Resistor_SMD:R_0603_1608Metric_Pad0.98x0.95mm_HandSolder" (at 83.82 74.93 0) (hide yes) (show_name no) (do_not_autoplace no) (effects (font (size 1.27 1.27))))
  (property "Datasheet" "" (at 83.82 74.93 0) (hide yes) (show_name no) (do_not_autoplace no) (effects (font (size 1.27 1.27))))
  (property "Description" "Resistor, small symbol" (at 83.82 74.93 0) (hide yes) (show_name no) (do_not_autoplace no) (effects (font (size 1.27 1.27))))
  (pin "1")
  (pin "2"))
 (symbol
  (lib_id "Device:C_Small")
  (at 134.62 81.28 0)
  (unit 1)
  (body_style 1)
  (exclude_from_sim no)
  (in_bom yes)
  (on_board yes)
  (in_pos_files yes)
  (dnp no)
  (property "Reference" "C59" (at 135.128 79.756 0) (show_name no) (do_not_autoplace no) (effects (font (size 1.016 1.016)) (justify left)))
  (property "Value" "10nF" (at 135.128 82.804 0) (show_name no) (do_not_autoplace no) (effects (font (size 1.016 1.016)) (justify left)))
  (property "Footprint" "Capacitor_SMD:C_0603_1608Metric_Pad1.08x0.95mm_HandSolder" (at 134.62 81.28 0) (hide yes) (show_name no) (do_not_autoplace no) (effects (font (size 1.27 1.27))))
  (property "Datasheet" "" (at 134.62 81.28 0) (hide yes) (show_name no) (do_not_autoplace no) (effects (font (size 1.27 1.27))))
  (property "Description" "Unpolarized capacitor, small symbol" (at 134.62 81.28 0) (hide yes) (show_name no) (do_not_autoplace no) (effects (font (size 1.27 1.27))))
  (pin "2")
  (pin "1")))
